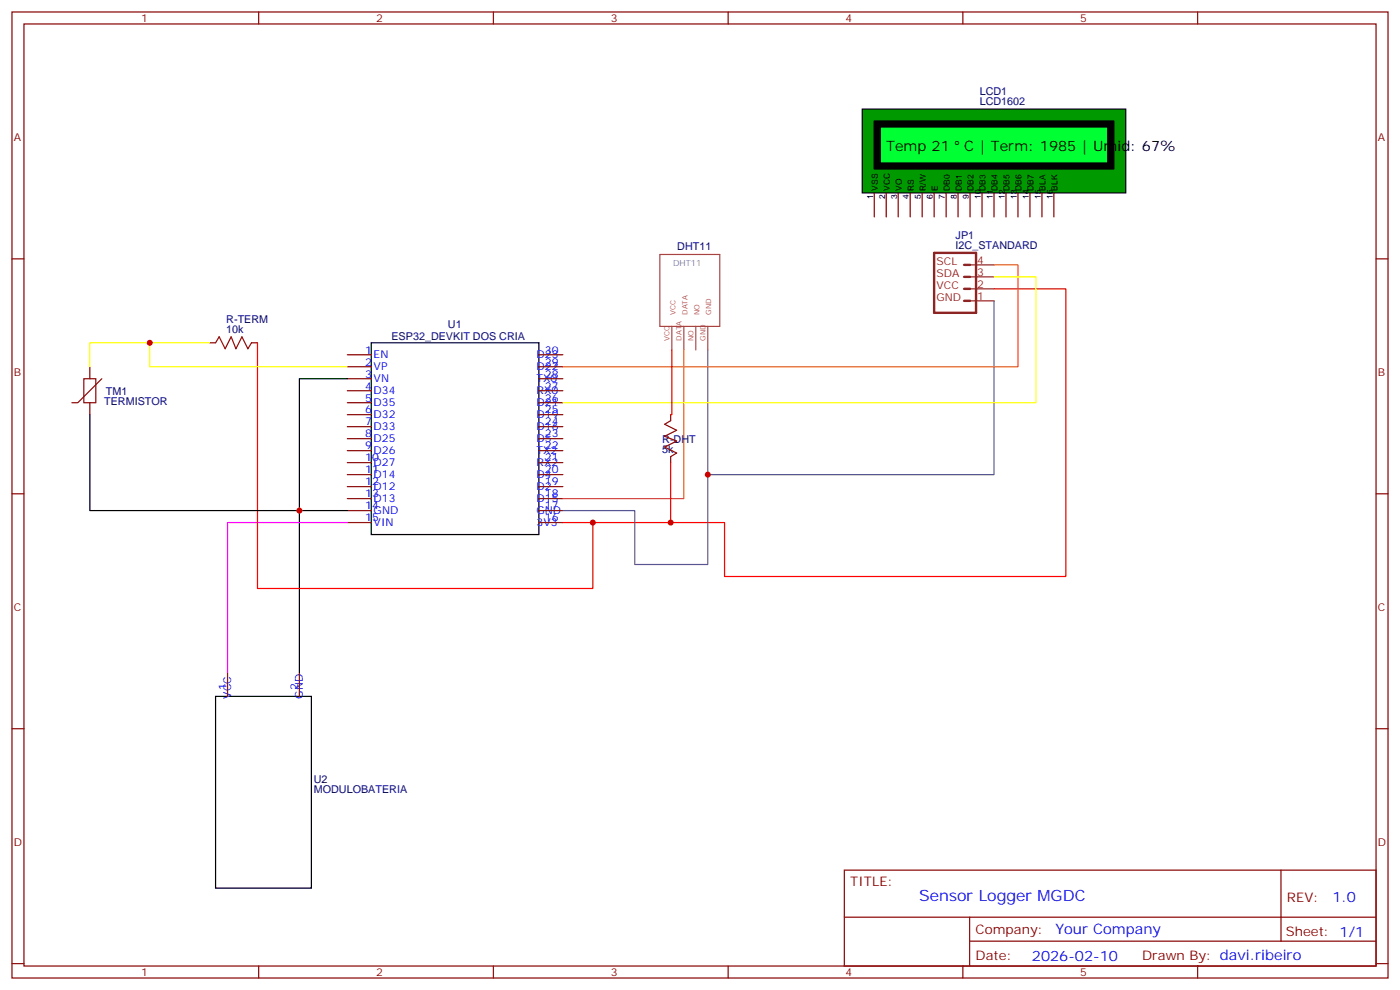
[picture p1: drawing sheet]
<svg xmlns="http://www.w3.org/2000/svg" width="412mm" height="291mm" viewBox="0 0 412 291" stroke-linecap="round" stroke-linejoin="round" font-family="sans-serif">
<g fill="none" stroke="#870000" stroke-width=".35">
<path d="M3.5 3.5h405.4v284.4h-405.4zM7.1 7.1h398.2v277.2h-398.2zM76.2 3.5v3.6M145.3 3.5v3.6M214.5 3.5v3.6M283.6 3.5v3.6M352.8 3.5v3.6M3.5 76.2h3.6M405.3 76.2h3.6M102.3 104.4h7.1M102.3 108h7.1M102.3 111.5h7.1"/>
<path d="M102.3 115h7.1M102.3 118.5h7.1M158.7 104.4h7.1M158.7 108h7.1M158.7 111.5h7.1M158.7 115h7.1M158.7 118.5h7.1M102.3 122.1h7.1M102.3 125.6h7.1M102.3 129.1h7.1M102.3 132.6h7.1M102.3 136.2h7.1"/>
<path d="M102.3 139.7h7.1M158.7 122.1h7.1M158.7 125.6h7.1M158.7 129.1h7.1M158.7 132.6h7.1M158.7 136.2h7.1M158.7 139.7h7.1M3.5 145.3h3.6M102.3 143.2h7.1M102.3 146.8h7.1M102.3 150.3h7.1M102.3 153.8h7.1"/>
<path d="M158.7 143.2h7.1M158.7 146.8h7.1M158.7 150.3h7.1M158.7 153.8h7.1M405.3 145.3h3.6M67 197.9v7.1M88.2 197.9v7.1M3.5 214.5h3.6M405.3 214.5h3.6M248.7 256.1h156.6v28.2h-156.6zM377.3 256.1v20.9M248.7 270h156.5"/>
<path d="M285.6 277h119.6M285.6 270v14.1M3.5 283.6h3.6M76.2 284.3v3.6M145.3 284.3v3.6M214.5 284.3v3.6M283.6 284.3v3.6M352.8 284.3v3.6M405.3 283.6h3.6"/>
</g>
<path d="M109.4 100.9h49.3v56.4h-49.3zM102.3 150.3h-14.1v47.6M63.5 205h28.2v56.4h-28.2z" fill="none" stroke="#000" stroke-width=".35"/>
<path d="M102.3 153.8h-35.3v44.1" fill="none" stroke="#f0f" stroke-width=".35"/>
<path d="M165.8 153.8h47.6v15.9" fill="none" stroke="#f00" stroke-width=".35"/>
<path d="M194.4 74.9h17.6v21.2h-17.6zM197.9 96.1v6.9M201.4 96.1v6.9M205 96.1v6.9M208.5 96.1v6.9" fill="none" stroke="#a64a4a" stroke-width=".35"/>
<path d="M208.5 103v63.2h-21.5v-15.9h-21.2" fill="none" stroke="#666" stroke-width=".35"/>
<path d="M201.4 103v43.8h-35.6" fill="none" stroke="#f60" stroke-width=".35"/>
<path d="M254 32.1h77.6v24.7h-77.6z" fill="#090" stroke="#000" stroke-width=".35"/>
<g fill="none" stroke="#870000" stroke-width=".35">
<path d="M257.5 56.8v7.1M261.1 56.8v7.1M264.6 56.8v7.1M268.1 56.8v7.1M271.6 56.8v7.1M275.2 56.8v7.1M278.7 56.8v7.1M282.2 56.8v7.1M285.8 56.8v7.1M289.3 56.8v7.1M292.8 56.8v7.1M296.3 56.8v7.1"/>
<path d="M299.9 56.8v7.1M303.4 56.8v7.1M306.9 56.8v7.1M310.4 56.8v7.1"/>
</g>
<path d="M257.5 35.6h70.6v14.1h-70.6z" fill="#000" stroke="#000" stroke-width=".35"/>
<path d="M259.3 37.4h67v10.6h-67z" fill="none" stroke="#000" stroke-width=".35"/>
<path d="M259.3 37.4h67v10.6h-67z" fill="#0f3" stroke="#000" stroke-width=".35"/>
<path d="M275.2 74.4h12.3v17.7h-12.3zM284 78h1.8M284 81.5h1.8M284 85h1.8M284 88.5h1.8" fill="none" stroke="#8c2424" stroke-width=".71"/>
<path d="M285.8 78h7M285.8 88.5h7M285.8 85h7M285.8 81.5h7" fill="none" stroke="#8c2424" stroke-width=".35"/>
<path d="M26.5 108v3.5M26.5 118.5v3.6M61.7 100.9h1.8M74.1 100.9h1.7M197.6 122.1v1.7M197.6 134.4v1.8" fill="none" stroke="#870000" stroke-width=".35"/>
<path d="M24.7 111.5h3.5v7h-3.5zM30 111.5l-7.1 7h-1.7M63.5 100.9l1.1-1.8 1.7 3.6 1.8-3.6 1.4 3.6 1.8-3.6 1.7 3.6 1.1-1.8M197.6 123.8l-1.8 1.1 3.5 1.7-3.5 1.8 3.5 1.4-3.5 1.8 3.5 1.8-1.7 1" fill="none" stroke="#a10000" stroke-width=".35"/>
<path d="M292.8 88.5v51.2h-84.3" fill="none" stroke="#666" stroke-width=".35"/>
<path d="M292.8 85h21.2v84.7h-100.6M75.8 100.9v72.3h98.8v-19.4M197.9 103v19.1h-.3M197.6 136.2v17.6" fill="none" stroke="#f00" stroke-width=".35"/>
<path d="M292.8 78h7.1v30h-134.1" fill="none" stroke="#f60" stroke-width=".35"/>
<path d="M292.8 81.5h12.4v37h-139.4M44.1 100.9v7.1h58.2M61.7 100.9h-35.2v7.1" fill="none" stroke="#ff0" stroke-width=".35"/>
<path d="M102.3 111.5h-14.1v38.8h-61.7v-28.2" fill="none" stroke="#000" stroke-width=".35"/>
<g fill="#c00">
<circle cx="208.5" cy="139.7" r=".88"/>
<circle cx="174.6" cy="153.8" r=".88"/>
<circle cx="88.2" cy="150.3" r=".88"/>
<circle cx="44.1" cy="100.9" r=".88"/>
<circle cx="197.6" cy="153.8" r=".88"/>
</g>
<text font-size="4.6" fill="#00f" x="270.8" y="265.1">Sensor Logger MGDC</text>
<g font-size="4.2">
<text x="261.1" y="44.5">Temp 21</text>
<text x="284" y="44.5">C | Term: 1985 | Umid: 67%</text>
</g>
<g font-size="4.2" fill="#00f">
<text x="392.5" y="265.4">1.0</text>
<text x="310.9" y="274.9">Your Company</text>
<text x="304" y="282.7">2026-02-10</text>
</g>
<g font-size="3.9" fill="#800">
<text x="250.5" y="260.7">TITLE:</text>
<text x="379.1" y="265.4">REV:</text>
<text x="287.4" y="274.9">Company:</text>
<text x="378.7" y="275.5">Sheet: 1/1</text>
<text x="287.4" y="282.6">Date:</text>
<text x="336.4" y="282.7">Drawn By: davi.ribeiro</text>
</g>
<g font-size="3.2" fill="#800">
<text x="41.6" y="6.5">1</text>
<text x="110.8" y="6.5">2</text>
<text x="179.9" y="6.5">3</text>
<text x="249.1" y="6.5">4</text>
<text x="318.2" y="6.5">5</text>
<text x="4.1" y="41.6">A</text>
<text x="405.9" y="41.6">A</text>
<text x="4.1" y="110.8">B</text>
<text x="405.9" y="110.8">B</text>
<text x="4.1" y="179.9">C</text>
<text x="405.9" y="179.9">C</text>
<text x="4.1" y="249.1">D</text>
<text x="405.9" y="249.1">D</text>
<text x="41.6" y="287.3">1</text>
<text x="110.8" y="287.3">2</text>
<text x="179.9" y="287.3">3</text>
<text x="249.1" y="287.3">4</text>
<text x="318.2" y="287.3">5</text>
</g>
<g font-size="3.2" fill="#000080">
<text x="288.6" y="27.8">LCD1</text>
<text x="288.6" y="31">LCD1602</text>
<text x="281.5" y="70.2">JP1</text>
<text x="199.5" y="73.7">DHT11</text>
<text x="281.5" y="73.4">I2C_STANDARD</text>
<text x="66.7" y="95.1">R-TERM</text>
<text x="66.7" y="98.1">10k</text>
<text x="115.3" y="100.2">ESP32_DEVKIT DOS CRIA</text>
<text x="131.9" y="96.5">U1</text>
<text x="30.7" y="119.1">TERMISTOR</text>
<text x="31.2" y="116.2">TM1</text>
<text x="195.1" y="130.2">R-DHT</text>
<text x="195.1" y="133.5">5k</text>
<text x="92.4" y="233.5">MODULOBATERIA</text>
<text x="92.4" y="230.4">U2</text>
</g>
<g font-size="3.2" fill="#8d2323">
<text x="275.9" y="78">SCL</text>
<text x="287.9" y="77.6">4</text>
<text x="275.9" y="81.5">SDA</text>
<text x="287.9" y="81.1">3</text>
<text x="275.9" y="85">VCC</text>
<text x="275.9" y="88.5">GND</text>
<text x="287.9" y="88.2">1</text>
<text x="287.9" y="84.7">2</text>
</g>
<g font-size="3.2" fill="#00f">
<text x="107.6" y="104.1">1</text>
<text x="107.6" y="107.6">2</text>
<text x="110.1" y="105.5">EN</text>
<text x="158" y="105.5">D23</text>
<text x="160.5" y="107.6">29</text>
<text x="160.5" y="104.1">30</text>
<text x="107.6" y="111.1">3</text>
<text x="110.1" y="109">VP</text>
<text x="110.1" y="112.5">VN</text>
<text x="158" y="112.5">TX0</text>
<text x="158" y="109">D22</text>
<text x="160.5" y="111.1">28</text>
<text x="107.6" y="114.7">4</text>
<text x="107.6" y="118.2">5</text>
<text x="110.1" y="116.1">D34</text>
<text x="110.1" y="119.6">D35</text>
<text x="158" y="119.6">D21</text>
<text x="158" y="116.1">RX0</text>
<text x="160.5" y="118.2">26</text>
<text x="160.5" y="114.7">27</text>
<text x="107.6" y="121.7">6</text>
<text x="107.6" y="125.2">7</text>
<text x="110.1" y="123.1">D32</text>
<text x="158" y="123.1">D19</text>
<text x="160.5" y="125.2">24</text>
<text x="160.5" y="121.7">25</text>
<text x="107.6" y="128.8">8</text>
<text x="110.1" y="126.6">D33</text>
<text x="110.1" y="130.2">D25</text>
<text x="158" y="130.2">D5</text>
<text x="158" y="126.6">D16</text>
<text x="160.5" y="128.8">23</text>
<text x="107.6" y="132.3">9</text>
<text x="107.6" y="135.8">10</text>
<text x="110.1" y="133.7">D26</text>
<text x="110.1" y="137.2">D27</text>
<text x="158" y="137.2">RX2</text>
<text x="158" y="133.7">TX2</text>
<text x="160.5" y="135.8">21</text>
<text x="160.5" y="132.3">22</text>
<text x="107.6" y="139.3">11</text>
<text x="107.6" y="142.9">12</text>
<text x="110.1" y="140.8">D14</text>
<text x="158" y="140.8">D4</text>
<text x="160.5" y="142.9">19</text>
<text x="160.5" y="139.3">20</text>
<text x="107.6" y="146.4">13</text>
<text x="107.6" y="149.9">14</text>
<text x="110.1" y="144.3">D12</text>
<text x="110.1" y="147.8">D13</text>
<text x="158" y="147.8">D15</text>
<text x="158" y="144.3">D2</text>
<text x="160.5" y="149.9">17</text>
<text x="160.5" y="146.4">18</text>
<text x="107.6" y="153.5">15</text>
<text x="110.1" y="151.3">GND</text>
<text x="110.1" y="154.9">VIN</text>
<text x="158" y="154.9">3V3</text>
<text x="158" y="151.3">GND</text>
<text x="160.5" y="153.5">16</text>
<text x="66.7" y="203.2" transform="rotate(-90 66.7 203.2)">1</text>
<text x="87.8" y="203.2" transform="rotate(-90 87.8 203.2)">2</text>
<text x="68.1" y="205.7" transform="rotate(-90 68.1 205.7)">VCC</text>
<text x="89.3" y="205.7" transform="rotate(-90 89.3 205.7)">GND</text>
</g>
<g font-size="2.5">
<text x="257.2" y="58.6" transform="rotate(-90 257.2 58.6)">1</text>
<text x="258.6" y="56.1" transform="rotate(-90 258.6 56.1)">VSS</text>
<text x="260.7" y="58.6" transform="rotate(-90 260.7 58.6)">2</text>
<text x="262.1" y="56.1" transform="rotate(-90 262.1 56.1)">VCC</text>
<text x="264.2" y="58.6" transform="rotate(-90 264.2 58.6)">3</text>
<text x="265.6" y="56.1" transform="rotate(-90 265.6 56.1)">VO</text>
<text x="267.8" y="58.6" transform="rotate(-90 267.8 58.6)">4</text>
<text x="269.2" y="56.1" transform="rotate(-90 269.2 56.1)">RS</text>
<text x="271.3" y="58.6" transform="rotate(-90 271.3 58.6)">5</text>
<text x="272.7" y="56.1" transform="rotate(-90 272.7 56.1)">R/W</text>
<text x="274.8" y="58.6" transform="rotate(-90 274.8 58.6)">6</text>
<text x="276.2" y="56.1" transform="rotate(-90 276.2 56.1)">E</text>
<text x="278.3" y="58.6" transform="rotate(-90 278.3 58.6)">7</text>
<text x="279.8" y="56.1" transform="rotate(-90 279.8 56.1)">DB0</text>
<text x="281.9" y="58.6" transform="rotate(-90 281.9 58.6)">8</text>
<text x="283.3" y="56.1" transform="rotate(-90 283.3 56.1)">DB1</text>
<text x="285.4" y="58.6" transform="rotate(-90 285.4 58.6)">9</text>
<text x="286.8" y="56.1" transform="rotate(-90 286.8 56.1)">DB2</text>
<text x="288.9" y="58.6" transform="rotate(-90 288.9 58.6)">10</text>
<text x="290.3" y="56.1" transform="rotate(-90 290.3 56.1)">DB3</text>
<text x="292.5" y="58.6" transform="rotate(-90 292.5 58.6)">11</text>
<text x="293.9" y="56.1" transform="rotate(-90 293.9 56.1)">DB4</text>
<text x="296" y="58.6" transform="rotate(-90 296 58.6)">12</text>
<text x="297.4" y="56.1" transform="rotate(-90 297.4 56.1)">DB5</text>
<text x="299.5" y="58.6" transform="rotate(-90 299.5 58.6)">13</text>
<text x="300.9" y="56.1" transform="rotate(-90 300.9 56.1)">DB6</text>
<text x="303" y="58.6" transform="rotate(-90 303 58.6)">14</text>
<text x="304.4" y="56.1" transform="rotate(-90 304.4 56.1)">DB7</text>
<text x="306.6" y="58.6" transform="rotate(-90 306.6 58.6)">15</text>
<text x="308" y="56.1" transform="rotate(-90 308 56.1)">BLA</text>
<text x="310.1" y="58.6" transform="rotate(-90 310.1 58.6)">16</text>
<text x="311.5" y="56.1" transform="rotate(-90 311.5 56.1)">BLK</text>
</g>
<text font-size="2.5" fill="#838383" x="198.3" y="78.4">DHT11</text>
<g font-size="2.1" fill="#a54b4b">
<text x="198.9" y="92.7" transform="rotate(-90 198.9 92.7)">VCC</text>
<text x="202.5" y="92.7" transform="rotate(-90 202.5 92.7)">DATA</text>
<text x="206" y="92.7" transform="rotate(-90 206 92.7)">NO</text>
<text x="209.5" y="92.7" transform="rotate(-90 209.5 92.7)">GND</text>
<text x="197.2" y="100.3" transform="rotate(-90 197.2 100.3)">VCC</text>
<text x="200.7" y="100.3" transform="rotate(-90 200.7 100.3)">DATA</text>
<text x="204.3" y="100.3" transform="rotate(-90 204.3 100.3)">NO</text>
<text x="207.8" y="100.3" transform="rotate(-90 207.8 100.3)">GND</text>
</g>
</svg>
